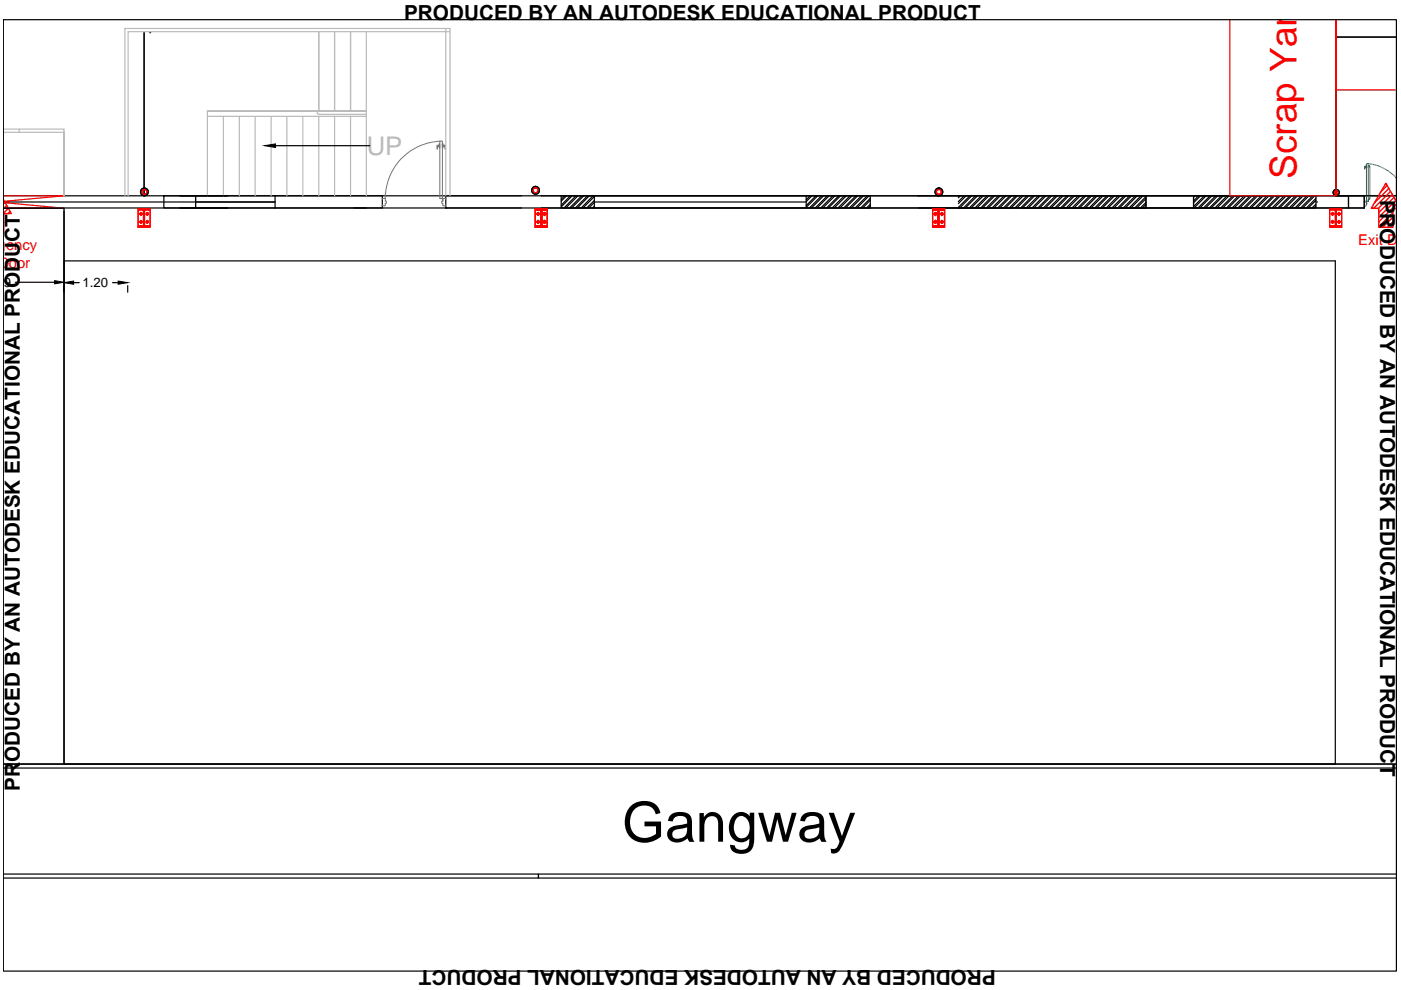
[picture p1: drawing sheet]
<svg xmlns="http://www.w3.org/2000/svg" width="297mm" height="210mm" viewBox="0 0 297 210" stroke-linecap="round" stroke-linejoin="round" font-family="sans-serif">
<!-- layer: Construction Layout -->
<g fill="none" stroke="#000" stroke-width=".25">
<path d="M30.6 6.9v34.6M31.7 6.9h.1M92.9 7.9h.1M283.2 4.2v3.7M58.4 30.9h20M283.3 24.1v17.4h12.8h-12.8v-33.6h12.8h-12.8v17.4M.7 42.8h57.6h-16.8M.7 44.1h288.5M.7 41.5h288.5v2.6M34.7 41.5h6.8v2.6h-6.8zM58.3 41.5v2.6M81.1 41.5v2.6h-43"/>
<path d="M94.5 44.1h.1M94.5 44.1h16.1M94.5 41.5v2.6M114.8 44.1h174.4M119 41.5h7v2.6h-7zM119.7 41.5l-.7 .8M120.1 41.5l-1.1 1.2M120.9 41.5l-1.9 2M121.3 41.5l-2.3 2.4M122.1 41.5l-2.5 2.6M122.5 41.5l-2.5 2.6M123.3 41.5l-2.5 2.6"/>
<path d="M123.8 41.5l-2.6 2.6M124.6 41.5l-2.6 2.6M125 41.5l-2.6 2.6M125.7 41.5h58.8v2.6h-58.8M125.8 41.5l-2.6 2.6M126 42.5l-1.6 1.6M126 43.7l-.4 .4M126 41.7l-2.4 2.4M126 42.9l-1.2 1.2M126 42.8h44.9M170.9 41.5v2.6M171 41.5l-.1 .1"/>
<path d="M171.8 41.5l-.9 .9M172.2 41.5l-1.3 1.2M173 41.5l-2.1 2.1M173.4 41.5l-2.5 2.5M174.2 41.5l-2.6 2.6M174.6 41.5l-2.6 2.6M175.4 41.5l-2.6 2.6M175.8 41.5l-2.6 2.6M176.6 41.5l-2.6 2.6M177 41.5l-2.6 2.6M177.8 41.5l-2.6 2.6M178.2 41.5l-2.6 2.6"/>
<path d="M179 41.5l-2.6 2.6M179.4 41.5l-2.5 2.6M180.2 41.5l-2.5 2.6M180.7 41.5l-2.6 2.6M181.5 41.5l-2.6 2.6M181.8 41.5l-2.5 2.6M182.7 41.5l-2.6 2.6M183.1 41.5l-2.6 2.6M183.9 41.5l-2.6 2.6M184.3 41.5l-2.6 2.6M184.5 42.1l-2 2M184.5 43.3l-.8 .8"/>
<path d="M184.5 42.4l-1.6 1.7M184.5 43.7l-.4 .4M194.8 44.1h73.4M203.2 41.5v.1M203.6 41.5l-.4 .4M204.4 41.5l-1.2 1.2M204.8 41.5l-1.6 1.7M205.6 41.5l-2.4 2.5M206 41.5l-2.5 2.6M206.8 41.5l-2.5 2.6M207.2 41.5l-2.5 2.6M208.1 41.5l-2.6 2.6"/>
<path d="M208.5 41.5l-2.6 2.6M209.3 41.5l-2.6 2.6M209.7 41.5l-2.6 2.6M210.5 41.5l-2.6 2.6M210.9 41.5l-2.6 2.6M211.7 41.5l-2.6 2.6M212.1 41.5l-2.6 2.6M212.9 41.5l-2.6 2.6M213.3 41.5l-2.6 2.6M214.1 41.5l-2.6 2.6M214.5 41.5l-2.6 2.6M215.3 41.5l-2.5 2.6"/>
<path d="M215.7 41.5l-2.5 2.6M216.5 41.5l-2.5 2.6M216.9 41.5l-2.5 2.6M217.7 41.5l-2.5 2.6M218.1 41.5l-2.5 2.6M218.9 41.5l-2.5 2.6M219.4 41.5l-2.6 2.6M220.2 41.5l-2.6 2.6M220.5 41.5l-2.5 2.6M221.3 41.5l-2.5 2.6M221.8 41.5l-2.6 2.6M222.6 41.5l-2.6 2.6"/>
<path d="M223 41.5l-2.6 2.6M223.8 41.5l-2.6 2.6M224.2 41.5l-2.6 2.6M225 41.5l-2.6 2.6M225.4 41.5l-2.6 2.6M226.2 41.5l-2.6 2.6M226.6 41.5l-2.5 2.6M227.4 41.5l-2.5 2.6M227.8 41.5l-2.6 2.6M228.6 41.5l-2.6 2.6M229.1 41.5l-2.6 2.6M229.9 41.5l-2.6 2.6"/>
<path d="M230.2 41.5l-2.5 2.6M231 41.5l-2.5 2.6M231.5 41.5l-2.6 2.6M232.3 41.5l-2.6 2.6M232.6 41.5l-2.5 2.6M233.5 41.5l-2.6 2.6M233.9 41.5l-2.6 2.6M234.7 41.5l-2.6 2.6M235.1 41.5l-2.6 2.6M235.9 41.5l-2.6 2.6M236.3 41.5l-2.6 2.6M237.1 41.5l-2.5 2.6"/>
<path d="M237.5 41.5l-2.6 2.6M238.3 41.5l-2.6 2.6M238.7 41.5l-2.5 2.6M239.5 41.5l-2.5 2.6M239.9 41.5l-2.6 2.6M240.7 41.5l-2.5 2.6M241.1 41.5l-2.5 2.6M241.9 41.5l-2.5 2.6M242.3 41.5l-2.5 2.6M242.9 41.5v2.6M243 41.7l-2.4 2.4M243 42.9l-1.2 1.2"/>
<path d="M243 42.1l-2 2M243 43.3l-.8 .8M243 41.5v2.6M253.1 41.5h25.9v2.6h-25.9zM253.1 41.5v2.6M253.3 41.5l-.2 .3M254.1 41.5l-1 1.1M254.5 41.5l-1.4 1.5M255.3 41.5l-2.2 2.3M255.7 41.5l-2.5 2.6M256.6 41.5l-2.6 2.6M256.9 41.5l-2.5 2.6"/>
<path d="M257.8 41.5l-2.6 2.6M258.2 41.5l-2.6 2.6M259 41.5l-2.6 2.6M259.4 41.5l-2.6 2.6M260.2 41.5l-2.6 2.6M260.6 41.5l-2.6 2.6M261.4 41.5l-2.6 2.6M261.8 41.5l-2.6 2.6M262.6 41.5l-2.6 2.6M263 41.5l-2.6 2.6M263.8 41.5l-2.6 2.6M264.2 41.5l-2.6 2.6"/>
<path d="M265 41.5l-2.5 2.6M265.4 41.5l-2.6 2.6M266.2 41.5l-2.6 2.6M266.6 41.5l-2.5 2.6M267.4 41.5l-2.5 2.6M267.8 41.5l-2.6 2.6M268.6 41.5l-2.5 2.6M269.1 41.5l-2.6 2.6M269.9 41.5l-2.6 2.6M270.2 41.5l-2.5 2.6M271.1 41.5l-2.6 2.6M271.5 41.5l-2.6 2.6"/>
<path d="M272.3 41.5l-2.6 2.6M272.7 41.5l-2.6 2.6M273.5 41.5l-2.6 2.6M273.9 41.5l-2.6 2.6M274.7 41.5l-2.6 2.6M275.1 41.5l-2.6 2.6M275.9 41.5l-2.6 2.6M276.3 41.5l-2.5 2.6M277.1 41.5l-2.5 2.6M277.5 41.5l-2.6 2.6M278.3 41.5l-2.6 2.6M278.8 41.5l-2.6 2.6"/>
<path d="M279 42.1l-2 2M279 43.3l-.8 .8M279 42.5l-1.6 1.6M279 43.7l-.4 .4M279 42.8h.3M285.9 41.5v2.6M.7 162.8h295.4M.7 162h295.4M.7 185.3h113.5v.9h-113.5M296.1 185.3h-181.9v.9h181.9"/>
<circle cx="30.6" cy="40.7" r=".83"/>
<circle cx="113.5" cy="40.4" r=".83"/>
<circle cx="199.1" cy="40.7" r=".83"/>
<circle cx="283.3" cy="40.8" r=".66"/>
</g>
<!-- layer: S- COLUMN -->
<g fill="none" stroke="#f00" stroke-width=".25">
<path d="M29.3 48.2v-3.9h2.5v3.9M29.3 48.2v-4h2.5v4M29.3 48.2h2.5M29.4 47.9l2.3 .1zM29.4 44.4h2.3v.1h-2.3zM29.5 45.4h.7M29.5 47.1h.7M29.9 45v.7M29.9 46.7v.7M30.4 44.5v3.4M30.6 44.5v3.4M30.9 45.4h.7"/>
<path d="M30.9 47.1h.7M31.2 45v.7M31.2 46.7v.7M113.5 48.2v-3.9h2.5v3.9M113.5 48.2v-4h2.5v4M113.5 48.2h2.5M113.7 47.9l2.2 .1zM113.7 44.4h2.2v.1h-2.2zM113.7 45.4h.7M113.7 47.1h.7M114.1 45v.7M114.1 46.7v.7"/>
<path d="M114.7 44.5v3.4M114.9 44.5v3.4M115.1 45.4h.7M115.1 47.1h.7M115.4 45v.7M115.4 46.7v.7M197.7 48.2v-3.9h2.6v3.9M197.7 48.2v-4h2.6v4M197.7 48.2h2.6M197.9 47.9l2.2 .1zM197.9 44.4h2.2v.1h-2.2zM198 45.4h.7"/>
<path d="M198 47.1h.7M198.3 45v.7M198.3 46.7v.7M198.9 44.5v3.4M199.1 44.5v3.4M199.3 45.4h.7M199.3 47.1h.7M199.7 45v.7M199.7 46.7v.7M281.9 48.2v-3.9h2.6v3.9M281.9 48.2v-4h2.6v4M281.9 48.2h2.6"/>
<path d="M282.1 47.9l2.2 .1zM282.1 44.4h2.2v.1h-2.2zM282.2 45.4h.7M282.2 47.1h.7M282.5 45v.7M282.5 46.7v.7M283.1 44.5v3.4M283.3 44.5v3.4M283.5 45.4h.7M283.5 47.1h.7M283.9 45v.7M283.9 46.7v.7"/>
<circle cx="29.9" cy="47" r=".23"/>
<circle cx="29.9" cy="45.3" r=".23"/>
<circle cx="31.2" cy="47" r=".23"/>
<circle cx="31.2" cy="45.3" r=".23"/>
<circle cx="114.1" cy="45.3" r=".23"/>
<circle cx="114.1" cy="47" r=".23"/>
<circle cx="115.5" cy="45.3" r=".23"/>
<circle cx="115.5" cy="47" r=".23"/>
<circle cx="198.3" cy="47" r=".23"/>
<circle cx="198.3" cy="45.3" r=".23"/>
<circle cx="199.7" cy="47" r=".23"/>
<circle cx="199.7" cy="45.3" r=".23"/>
<circle cx="282.5" cy="45.3" r=".23"/>
<circle cx="282.5" cy="47" r=".23"/>
<circle cx="283.9" cy="47" r=".23"/>
<circle cx="283.9" cy="45.3" r=".23"/>
</g>
<!-- layer: Door - Metal -->
<g fill="none" stroke="#00b88a" stroke-width=".21">
<path d="M289.3 35.8h.1M289.6 35.5h-.2v.3M289.6 35.4v-.1h-.3v.5M289.6 35.2v.1M289.6 35.1l.1 .5zM289.6 35.5h.1M289.6 35.3h.1M289.6 35.4h.1M289.7 35.2l-.1 .1M289.7 34.7h.4v8h-.4zM289.7 34.9v.6M290.1 34.7a9 9 0 0 1 6 3.1"/>
<path d="M290.3 35.1h-.2h.2v7.3h-.2M290.3 35.2l.1 .2v6.6M289.3 42.7h-.1h.5v.3h.1l-.1 .7h-.5l.1-.1M289.7 42.7v.3zM289.7 42.7h.4zM290.3 42.3h.1M290.4 42l-.1 .3"/>
<circle cx="289.7" cy="42.6" r=".02"/>
</g>
<!-- layer: Construction Layout -->
<g fill="none" stroke="#f00" stroke-width=".3">
<circle cx="30.6" cy="40.7" r=".53"/>
<circle cx="113.5" cy="40.4" r=".53"/>
<circle cx="199.1" cy="40.7" r=".53"/>
<circle cx="283.3" cy="40.8" r=".44"/>
</g>
<path d="M.7 43l12.9 1.1h-12.9M.7 41.5h12.9l-12.9 1.2M41.5 41.5v2.6" fill="none" stroke="#f00" stroke-width=".25"/>
<g fill="none" stroke="#bababa" stroke-width=".25">
<path d="M67.6 6.7v16.9M70.9 6.7v16.9M74.3 6.7v16.9M77.7 6.7v34.8M94.5 6v35.5M95.4 6.7h-68.2v34.8M.7 28.1h3.3M.7 27.4h3.3M4 27.4h9.6v14.1v-13.4h-9.6zM44 23.6h33.7h-33.7M44 24.7h33.7M44 23.6v17.9"/>
<path d="M47.4 24.7v16.8M50.7 24.7v16.8M54.1 24.7v16.8M57.5 24.7v16.8M60.8 24.7v16.8M64.2 24.7v16.8M67.6 23.6a.32 .32 0 0 0-.3 .3 .32 .32 0 0 0 .3 .3h10.1M67.6 23.6h10.1M67.6 24.7v16.8M70.9 24.7v16.8M74.3 24.7v16.8M26.5 41.5v-35.5h68.9v35.5"/>
</g>
<!-- layer: DOORwin -->
<g fill="none" stroke="#767676" stroke-width=".21">
<path d="M93 30.8h.1M93.1 30.8v.3M93.1 30.5h.1v.9h-.1zM93.1 30.8h-.4v.8v-.5l.3-.1M93.2 29.9a12.2 12.2 0 0 0-11.5 12.2M93.2 29.9h.6v12.2h-.6zM93.8 30.5h.1v.9h-.1zM93.8 30.3v.8M93.9 30.8l.1 .3M93.9 31.1h.1M94 30.8h.1M94 31l.1 .1"/>
<path d="M94.1 30.8h.3v.8l-.1-.5h-.2M94.1 30.8h-.1M81.7 42.1v.6h.2v.4h-.2v.5h-.6v-.1M81.7 42.1h-.6v.1M93.3 42.1h.5M93.9 42.1h.1M93.8 42.1l.1 .6zM93.9 42.1v.6h-.2v.4h.2v.5h.6l-.1-.1M93.9 42.1h.6l-.1 .1"/>
</g>
<!-- layer: Construction Layout -->
<path d="M56.1 30.9l2.3-.4v.8z" fill="#000" stroke="#000" stroke-width=".21"/>
<!-- layer: Machine Layout -->
<g fill="none" stroke="#f00" stroke-width=".3">
<path d="M294.1 39.3l-1.3 1.4M294.5 39.9l-3.1 3.1M.7 42.3l1.7 3h-1.6l-.1 4M.8 46.2l-.1 .1M.8 47.1l-.1 .1M.8 48.2h-.1M.8 49.1l-.1 .1M1 42.9l-.3 .4M1.4 43.5l-.7 .8M1.8 44.2l-1.1 1M2.1 44.8l-.4 .5M294.8 40.6l-3.6 3.6"/>
<path d="M295.2 41.2l-3 3M295.3 45.1l-3 2.9M295.3 46.1l-2.2 2.1M295.3 47.1l-1.1 1.1M295.3 48.1l-.2 .1M295.6 41.9l-3.3 3.2M295.9 42.5l-3.6 3.5M296.1 42.7l-2.3-3.9-3.1 5.4h1.6v4h3v-4h.8M296.1 43.3l-3.8 3.8"/>
</g>
<path d="M.7 44.1h12.9v117.9h-12.9" fill="none" stroke="#000" stroke-width=".3"/>
<path d="M260.8 4.2v37.3h22.5v-37.3v14.9h12.8" fill="none" stroke="#f00" stroke-width=".25"/>
<path d="M.7 4.2h295.4v201.7h-295.4zM3.2 59.8h8.4M13.6 44.8v17.2M15.6 59.9h1.2M23.9 59.9h1.1M27.1 60.6v1.4M13.6 162h269.5v-106.7h-269.5v106.7h282.5" fill="none" stroke="#000" stroke-width=".25"/>
<path d="M11.6 59.5l2 .3-2 .4zM13.6 59.9l2-.3v.7zM25 59.6l2.1 .3-2.1 .4z" fill="#000" stroke="#000" stroke-width=".21"/>
<text font-size="11.7" x="131.9" y="178.5">Gangway</text>
<text font-size="7.8" fill="#f00" x="274.9" y="37.9" transform="rotate(-90 274.9 37.9)">Scrap Yard</text>
<text font-size="5.5" fill="#bababa" x="77.8" y="33">UP</text>
<g font-size="4.4">
<text x="85.7" y="4.3">PRODUCED BY AN AUTODESK EDUCATIONAL PRODUCT</text>
<text x="292.6" y="42.3" transform="rotate(90 292.6 42.3)">PRODUCED BY AN AUTODESK EDUCATIONAL PRODUCT</text>
<text x="4.2" y="167.7" transform="rotate(-90 4.2 167.7)">PRODUCED BY AN AUTODESK EDUCATIONAL PRODUCT</text>
<text x="211.1" y="205.7" transform="rotate(-180 211.1 205.7)">PRODUCED BY AN AUTODESK EDUCATIONAL PRODUCT</text>
</g>
<g font-size="3.1" fill="#f00">
<text x="-.4" y="53">gency</text>
<text x="288" y="51.9">Exit Do</text>
<text x="-.4" y="56.8">Door</text>
</g>
<g font-size="2.8">
<text x="-.8" y="60.9">49</text>
<text x="17.5" y="60.9">1.20</text>
</g>
</svg>
